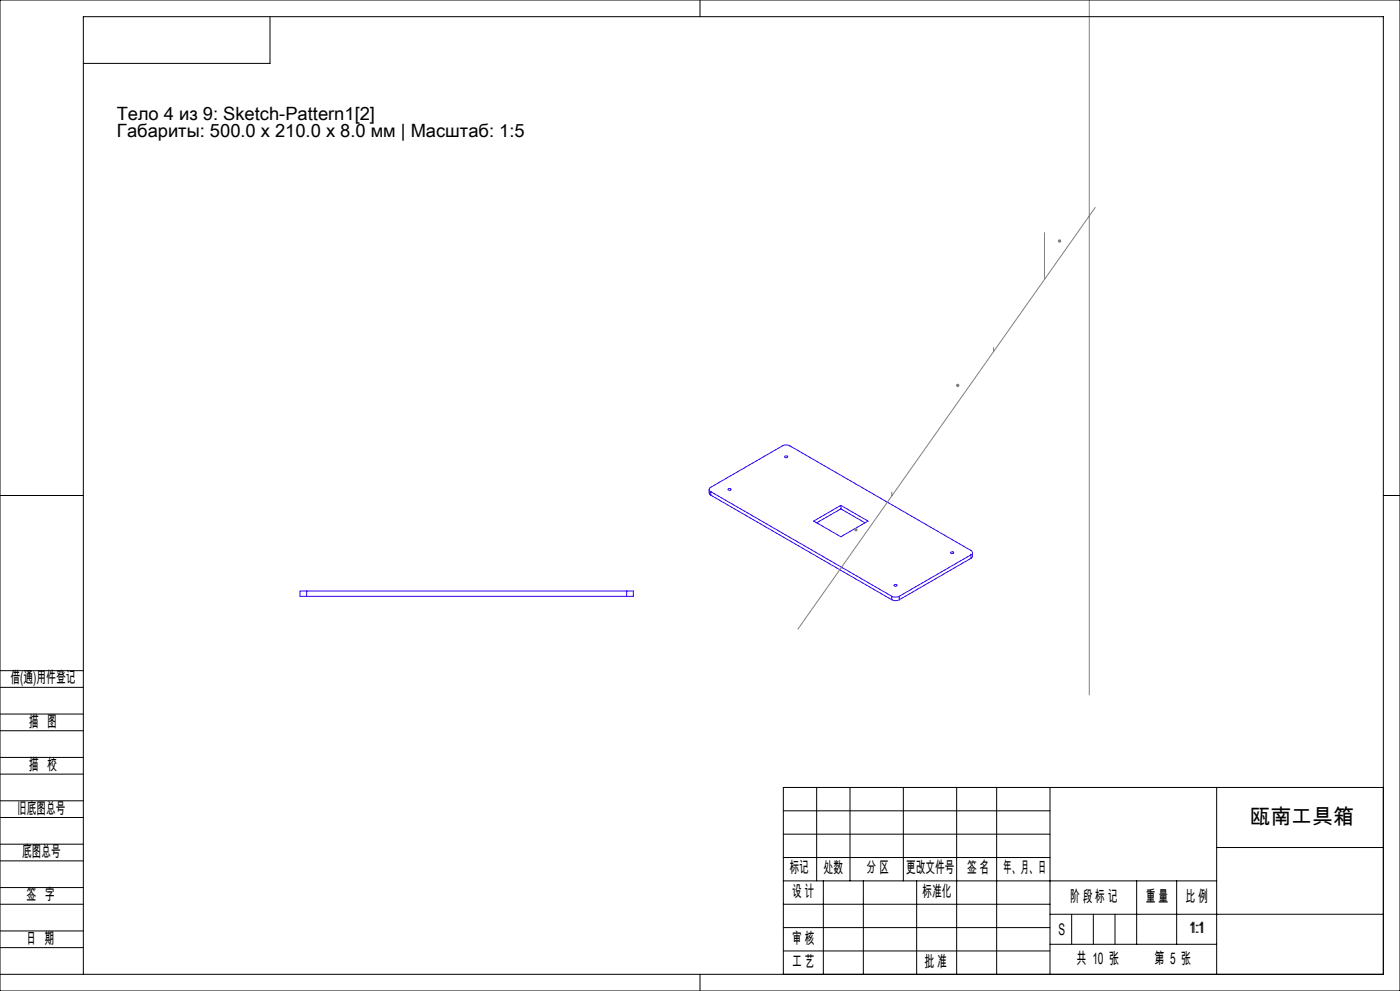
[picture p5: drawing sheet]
<svg xmlns="http://www.w3.org/2000/svg" width="420mm" height="297mm" viewBox="0 0 420 297" stroke-linecap="round" stroke-linejoin="round" font-family="sans-serif">
<g fill="none" stroke="#3202f0" stroke-width=".3">
<path d="M235.5 136.7a.44 .44 0 0 1 .5-.1 .44 .44 0 0 1 .2 .5 .44 .44 0 0 1-.5 .1 .44 .44 0 0 1-.2-.5zM212.8 146.7v1.2l.4 .5M213.2 147.3a.69 .69 0 0 1-.4-.6 .69 .69 0 0 1 .4-.7l21.5-12.4a2.5 2.5 0 0 1 2.3 0l54.3 31.4a.69 .69 0 0 1 .5 .6 .69 .69 0 0 1-.5 .7M213.2 147.3l54.3 31.4M213.2 147.3v1.1M213.2 148.4l54.3 31.3M218.5 146.5a.44 .44 0 0 1 .5-.1 .44 .44 0 0 1 .3 .5 .44 .44 0 0 1-.5 .1 .44 .44 0 0 1-.3-.5zM244.1 156.2l8.2-4.7 8.1 4.7-8.1 4.7zM252.3 151.5v1M252.3 152.5l7.2 4.2M252.3 152.5l-7.3 4.2M92 177.1h-2v1.6h2"/>
<path d="M92 177.1v1.6M92 177.1h96M92 178.7h96M188 177.1h2v1.6h-2M188 177.1v1.6M267.5 178.7a2.5 2.5 0 0 0 2.3 0M267.5 179.7a2.5 2.5 0 0 0 2.3 0M267.5 178.7v1M268.3 175.3a.44 .44 0 0 1 .5-.2 .44 .44 0 0 1 .3 .5 .44 .44 0 0 1-.6 .1 .44 .44 0 0 1-.2-.4zM269.8 178.7v1M285.2 165.5a.44 .44 0 0 1 .5-.2 .44 .44 0 0 1 .3 .5 .44 .44 0 0 1-.5 .1 .44 .44 0 0 1-.3-.4zM291.3 166.3l-21.5 12.4"/>
<path d="M291.3 166.3v1M291.3 167.3l-21.5 12.4M291.8 165.6l-.1 1.3-.4 .4"/>
</g>
<g fill="none" stroke="#808080" stroke-width=".3">
<path d="M326.8 -.1v208.5M313.3 69.6v14.1M317.4 72.2h1M317.5 71.9l.7 .7M317.9 71.7v1M318.2 71.9l-.7 .7M328.6 62.1l-89.3 126.5M286.8 115.5h1M287 115.1l.7 .8M287.3 115v1M287.7 115.1l-.7 .8M298.1 104.1v1.3"/>
<path d="M256.3 158.8h1M256.4 158.4l.7 .7M256.8 158.3v1M257.1 158.4l-.7 .7M267.5 147.3v1.4"/>
</g>
<g fill="none" stroke="#000" stroke-width=".3">
<path d="M0 0h420v297h-420zM81 5v14h-56M210 0v5M0 148.5h25M415 148.5h5M0 219h25M0 214h25M0 206h25M0 201h25M0 232h25M0 227h25M245 236v28"/>
<path d="M255 236v28M271 236v28M287 236v56M299 236v56M315 236v56M365 236v56M415 236h-180v56M0 258h25M0 245h25M0 253h25M0 240h25M235 250h80"/>
<path d="M235 243h80M235 257h80M365 254h50M0 279h25M0 271h25M0 266h25M235 271h80M235 278h80M235 264h130M247 264v28M259 264v28M275 264v28"/>
<path d="M315 274h100M321.5 274v9M328 274v9M334.5 274v9M341 264v19M353 264v19M0 292h415v-287h-390v287M0 284h25M210 292v5M235 285h80M315 283h50"/>
</g>
<text font-size="6.3" x="374.9" y="246.8">瓯南工具箱</text>
<g font-size="5.5">
<text x="35" y="35.9">Тело 4 из 9: Sketch-Pattern1[2]</text>
<text x="35" y="41.1">Габариты: 500.0 x 210.0 x 8.0 мм | Масштаб: 1:5</text>
</g>
<g font-size="4.8">
<text x="3.2" y="204.8">借(通)用件登记</text>
<text x="8.7" y="218">描 图</text>
<text x="8.7" y="230.7">描 校</text>
<text x="5.2" y="243.8">旧底图总号</text>
<text x="6.6" y="256.8">底图总号</text>
<text x="236.9" y="261.7">标记</text>
<text x="247.1" y="261.7">处数</text>
<text x="260" y="261.7">分 区</text>
<text x="271.9" y="261.7">更改文件号</text>
<text x="290.1" y="261.7">签 名</text>
<text x="301" y="261.7">年、月、日</text>
<text x="7.9" y="269.7">签 字</text>
<text x="237.6" y="268.7">设 计</text>
<text x="276.8" y="268.7">标准化</text>
<text x="321.1" y="270.3">阶 段 标 记</text>
<text x="343.8" y="270.3">重 量</text>
<text x="355.7" y="270.3">比 例</text>
<text x="317.5" y="280.2">S</text>
<text x="356.8" y="279.6">1:1</text>
<text x="7.9" y="282.8">日 期</text>
<text x="237.7" y="282.8">审 核</text>
<text x="237.7" y="289.8">工 艺</text>
<text x="277.4" y="289.8">批 准</text>
<text x="323" y="289">共 10 张</text>
<text x="346.4" y="289">第 5 张</text>
</g>
</svg>
